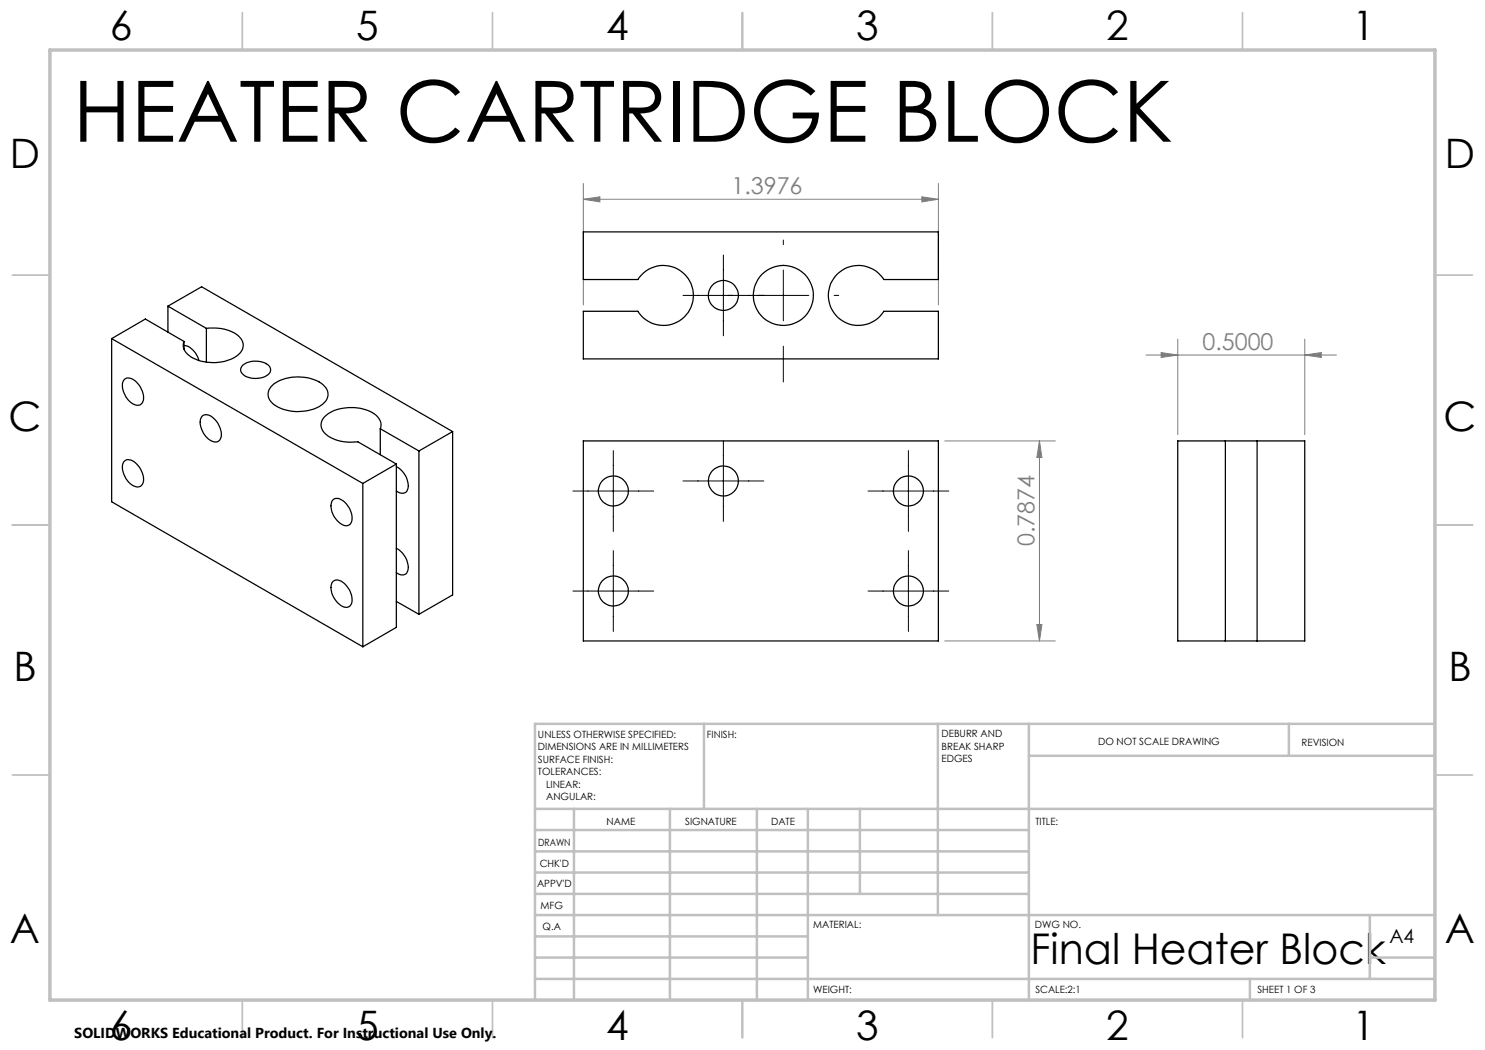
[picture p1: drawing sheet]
<svg xmlns="http://www.w3.org/2000/svg" width="297mm" height="210mm" viewBox="0 0 297 210" stroke-linecap="round" stroke-linejoin="round" font-family="sans-serif">
<g fill="none" stroke="#808080" stroke-width=".2">
<path d="M116.7 39.9l3.3-.5v1zM116.7 36.7v24.3M116.7 39.9h71M184.4 39.4l3.3 .5-3.3 .5zM187.7 36.7v24.3M229.2 71h38.1M232.2 70.5l3.3 .5-3.3 .5zM235.5 67.8v19.1M260.9 71l3.4-.5v1zM260.9 67.8v19.1M188.9 88.2h22.2M207.9 88.2v40"/>
<path d="M207.9 88.2l.5 3.3h-1zM188.9 128.2h22.2M207.4 124.9h1l-.5 3.3z"/>
</g>
<g fill="none" stroke="#000" stroke-width=".2">
<path d="M136.6 59.1h25.1M144.7 51v16.2M156.7 48v.9M156.7 54v10.2M166.8 59.1h.9M156.7 69.2v7.2M114.6 98.2h16.1M122.7 90.1v16.2M136.6 96.2h16.2M144.7 88.1v16.2M173.6 98.2h16.2M181.7 90.1v16.2"/>
<path d="M114.6 118.2h16.1M122.7 110.1v16.2M173.6 118.2h16.2M181.7 110.1v16.2"/>
</g>
<g fill="none" stroke="#c0c0c0" stroke-width=".35">
<path d="M48.5 2.5v7.5M98.5 2.5v7.5M148.5 2.5v7.5M198.5 2.5v7.5M248.5 2.5v7.5M2.5 55h7.5M287 55h7.5M2.5 105h7.5M287 105h7.5M2.5 155h7.5M287 155h7.5M48.5 200v7.5"/>
<path d="M98.5 200v7.5M148.5 200v7.5M198.5 200v7.5M248.5 200v7.5"/>
</g>
<g fill="none" stroke="#c0c0c0" stroke-width=".5">
<path d="M140.8 144.8v17M187.6 144.8v38.2M205.8 144.8v55.2M205.8 151.2h81.2M257.8 144.8v6.4M287 144.8h-180v55.2M107 161.8h180M107 178.8h98.8M107 174.5h98.8M107 170.3h98.8M107 166h98.8M114.8 161.8v38.2"/>
<path d="M134 161.8v38.2M151.4 161.8v38.2M161.6 161.8v38.2M172 161.8v17M107 195.8h180M107 191.5h54.6M107 187.3h54.6M107 183h180M250 195.8v4.2M274 191.5h13M274 183v12.8"/>
</g>
<path d="M10 10h277v190h-277z" fill="none" stroke="#c0c0c0" stroke-width=".7"/>
<g fill="#808080">
<path d="M116.7 39.9l3.3-.5v1zM184.4 39.4l3.3 .5-3.3 .5zM232.2 70.5l3.3 .5-3.3 .5zM260.9 71l3.4-.5v1z"/>
<path d="M207.4 124.9h1l-.5 3.3zM207.9 88.2l.5 3.3h-1z"/>
</g>
<g fill="none" stroke="#000" stroke-width=".25">
<path d="M116.7 46.4h71v9.5h-10.9a6 6 0 0 0-9-1.4 6 6 0 0 0 0 9.1 6 6 0 0 0 9-1.3h10.9v9.5h-71v-9.5h10.9a6 6 0 0 0 9 1.3 6 6 0 0 0 0-9.1 6 6 0 0 0-9 1.4h-10.9zM22.3 67.7v32.7l50.3 29M22.3 67.7l50.3 29M22.3 67.7l6.8-3.9 7.7 4.5M25 75.8a2.11 2.11 0 0 1 2.7 1 3.8 3.8 0 0 1 .8 3.8 1.44 1.44 0 0 1-2.3-.1 4.3 4.3 0 0 1-1.5-4.3zM33.6 61.2l7.7 4.5M33.6 61.2l6.7-3.8 50.2 28.9M33.6 61.2v5.2M36.8 69.1a3.8 3.8 0 0 1 3 3M36.8 68.3v1.5M41.3 65.7a7.8 7.8 0 0 1 6.9 2 2.37 2.37 0 0 1-.9 3.6 8.9 8.9 0 0 1-9.7-.4 2.28 2.28 0 0 1-.8-2.6M41.3 65.7v6.7"/>
<path d="M48.5 73.1a4.3 4.3 0 0 1 5.4 .2 1.34 1.34 0 0 1-.9 2 4 4 0 0 1-4.7-.8l-.1-.7zM54.2 77.3a8.5 8.5 0 0 1 8.7-1.3 3.4 3.4 0 0 1 2.7 3.2 4.4 4.4 0 0 1-3.9 2.9 8.6 8.6 0 0 1-7.2-1.5 2.28 2.28 0 0 1-.3-3.3zM24.8 92.3a1.75 1.75 0 0 1 2.6 .5 3.9 3.9 0 0 1 1.1 4.1 1.44 1.44 0 0 1-2.3 0 4.3 4.3 0 0 1-1.5-4.4zM40.4 83.3a1.75 1.75 0 0 1 2.5 .5 3.9 3.9 0 0 1 1.1 4.1 1.44 1.44 0 0 1-2.2 0 4.2 4.2 0 0 1-1.6-4.3zM72.6 96.7v32.7M76.1 85.8a2.79 2.79 0 0 0-2-3.5 9 9 0 0 0-8.9 .8 2.4 2.4 0 0 0 .5 4.1 8.8 8.8 0 0 0 5.9 1.2l7.7 4.4M76.1 85.8l7.7 4.4M76.1 85.8v5.1M79.3 93.3a4.1 4.1 0 0 1 2.2 4.7 1.36 1.36 0 0 1-2.2 .2M79.3 92.8l-6.7 3.9M79.3 92.8v32.7l-6.7 3.9M83.8 90.2v32.7"/>
<path d="M90.5 86.3l-6.7 3.9M90.5 86.3v32.7l-6.7 3.9M116.7 88.2h71v40h-71zM245.1 88.2h6.3M245.1 88.2h-9.6v40h9.6M245.1 88.2v40M251.4 88.2h9.5v40h-9.5M251.4 88.2v40M66.5 100.1a1.59 1.59 0 0 1 2.3 .2 4.1 4.1 0 0 1 1.4 4.3 1.36 1.36 0 0 1-2.3 0 3.8 3.8 0 0 1-1.4-4.5zM66.5 116.4a1.52 1.52 0 0 1 2.3 .3 4.1 4.1 0 0 1 1.4 4.3 1.57 1.57 0 0 1-2.5-.3 3.7 3.7 0 0 1-1.2-4.3zM79.3 109.7a4.1 4.1 0 0 1 2.2 4.7 1.36 1.36 0 0 1-2.2 .1M79.3 120.3l4.5 2.6"/>
<path d="M245.1 128.2h6.3"/>
<circle cx="144.7" cy="59.1" r="3"/>
<circle cx="156.7" cy="59.1" r="6"/>
<circle cx="122.7" cy="98.2" r="3"/>
<circle cx="144.7" cy="96.2" r="3"/>
<circle cx="181.7" cy="98.2" r="2.99"/>
<circle cx="122.7" cy="118.2" r="3"/>
<circle cx="181.7" cy="118.2" r="2.99"/>
</g>
<text font-size="16.9" x="14.6" y="28.3">HEATER CARTRIDGE BLOCK</text>
<text font-size="8.5" x="206.1" y="192.7">Final Heater Block</text>
<g font-size="8.1">
<text x="22" y="8">6</text>
<text x="71.2" y="8">5</text>
<text x="121.2" y="8">4</text>
<text x="171.3" y="8">3</text>
<text x="221.3" y="8">2</text>
<text x="270.5" y="8">1</text>
<text x="2" y="33.6">D</text>
<text x="289" y="33.6">D</text>
<text x="1.7" y="86.1">C</text>
<text x="288.7" y="86.1">C</text>
<text x="2.7" y="136.1">B</text>
<text x="289.7" y="136.1">B</text>
<text x="2" y="188.6">A</text>
<text x="289" y="188.6">A</text>
<text x="22" y="208">6</text>
<text x="71.2" y="208">5</text>
<text x="121.2" y="208">4</text>
<text x="171.3" y="208">3</text>
<text x="221.3" y="208">2</text>
<text x="270.5" y="208">1</text>
</g>
<g font-size="4.7" fill="#808080">
<text x="146.3" y="38.8">1.3976</text>
<text x="240.5" y="70">0.5000</text>
<text x="206.9" y="109.2" transform="rotate(-90 206.9 109.2)">0.7874</text>
</g>
<text font-size="3.9" x="277.9" y="188.5">A4</text>
<text font-size="2.9" x="14.9" y="207.6">SOLIDWORKS Educational Product. For Instructional Use Only.</text>
<g font-size="2">
<text x="107.6" y="147.6">UNLESS OTHERWISE SPECIFIED:</text>
<text x="141.4" y="147.6">FINISH:</text>
<text x="188.3" y="147.5">DEBURR AND</text>
<text x="188.3" y="150">BREAK SHARP</text>
<text x="219.6" y="149">DO NOT SCALE DRAWING</text>
<text x="260.3" y="149.2">REVISION</text>
<text x="107.6" y="150.1">DIMENSIONS ARE IN MILLIMETERS</text>
<text x="107.6" y="152.6">SURFACE FINISH:</text>
<text x="107.6" y="155.1">TOLERANCES:</text>
<text x="188.3" y="152.5">EDGES</text>
<text x="109.2" y="157.6">LINEAR:</text>
<text x="109.2" y="160.1">ANGULAR:</text>
<text x="121.3" y="165">NAME</text>
<text x="137" y="164.9">SIGNATURE</text>
<text x="154.2" y="164.9">DATE</text>
<text x="207.1" y="164.9">TITLE:</text>
<text x="107.6" y="169.1">DRAWN</text>
<text x="107.9" y="173.3">CHK'D</text>
<text x="107.4" y="177.4">APPV'D</text>
<text x="108.1" y="181.8">MFG</text>
<text x="108.5" y="186">Q.A</text>
<text x="162.6" y="185.5">MATERIAL:</text>
<text x="207" y="185.5">DWG NO.</text>
<text x="162.6" y="198.5">WEIGHT:</text>
<text x="207.1" y="198.6">SCALE:2:1</text>
<text x="251.5" y="198.6">SHEET 1 OF 3</text>
</g>
</svg>
